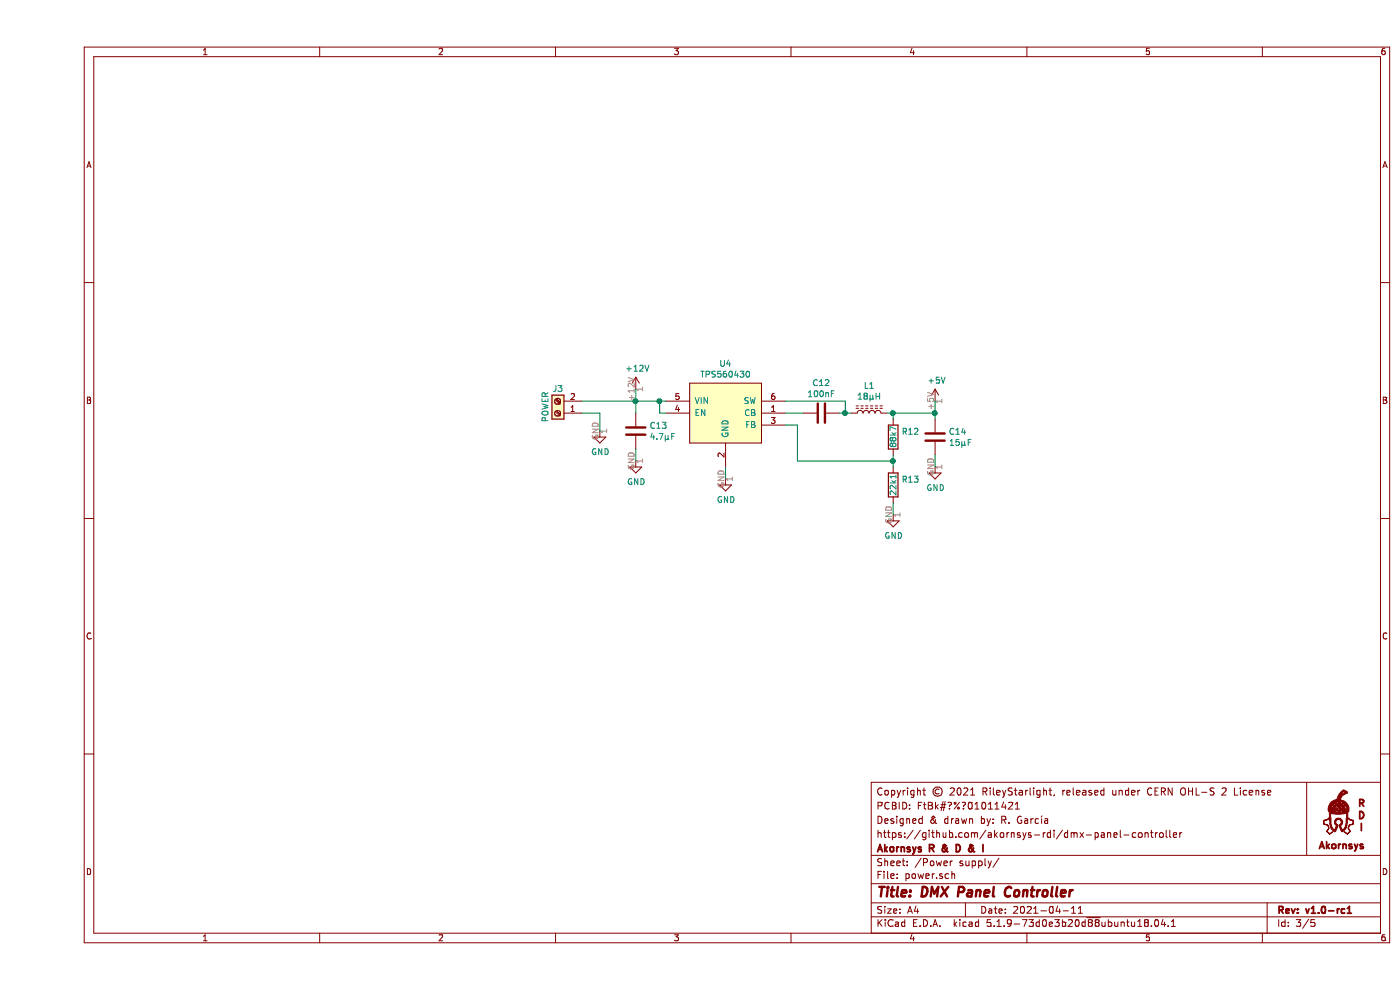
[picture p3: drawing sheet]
EESchema Schematic File Version 4
EELAYER 30 0
EELAYER END
$Descr A4 11693 8268
encoding utf-8
Sheet 3 5
Title "DMX Panel Controller"
Date "2021-04-11"
Rev "v1.0-rc1"
Comp "Akornsys R & D & I"
Comment1 "https://github.com/akornsys-rdi/dmx-panel-controller"
Comment2 "Designed & drawn by: R. García"
Comment3 "PCBID: FtBk#?%?01011421"
Comment4 "Copyright © 2021 RileyStarlight, released under CERN OHL-S 2 License"
$EndDescr
$Comp
L Connector:Screw_Terminal_01x02 J3
U 1 1
P 4350 3450
F 0 "J3" H 4350 3250 50  0000 C CNN
F 1 "POWER" V 4450 3400 50  0000 C CNN
F 2 "TB006-508:TB006-508-02xx" H 4350 3450 50  0001 C CNN
F 3 "lib/datasheets/TB006-508.pdf" H 4350 3450 50  0001 C CNN
F 4 "CUI Devices" H 4350 3450 50  0001 C CNN "Manufacturer"
F 5 "TB006-508-02BE" H 4350 3450 50  0001 C CNN "Manufacturer Part Number"
	1    4350 3450
	-1   0    0    1   
$EndComp
$Comp
L TPS560430:TPS560430 U4
U 1 1
P 5750 3450
F 0 "U4" H 5750 3865 50  0000 C CNN
F 1 "TPS560430" H 5750 3774 50  0000 C CNN
F 2 "Package_TO_SOT_SMD:SOT-23-6" H 5750 3450 50  0001 C CNN
F 3 "lib/datasheets/TPS560430.pdf" H 5750 3450 50  0001 C CNN
F 4 "Texas Instruments" H 5750 3450 50  0001 C CNN "Manufacturer"
F 5 "TPS560430XDBVR" H 5750 3450 50  0001 C CNN "Manufacturer Part Number"
	1    5750 3450
	1    0    0    -1  
$EndComp
$Comp
L Device:R R12
U 1 1
P 7150 3650
F 0 "R12" H 7220 3696 50  0000 L CNN
F 1 "88k7" V 7150 3650 50  0000 C CNN
F 2 "Resistor_SMD:R_0805_2012Metric" V 7080 3650 50  0001 C CNN
F 3 "~" H 7150 3650 50  0001 C CNN
F 4 "Yageo" H 7150 3650 50  0001 C CNN "Manufacturer"
F 5 "RC0805FR-0788K7L" H 7150 3650 50  0001 C CNN "Manufacturer Part Number"
	1    7150 3650
	1    0    0    -1  
$EndComp
$Comp
L Device:L_Core_Ferrite L1
U 1 1
P 6950 3450
F 0 "L1" V 7175 3450 50  0000 C CNN
F 1 "18µH" V 7084 3450 50  0000 C CNN
F 2 "SRN5020:SRN5020" H 6950 3450 50  0001 C CNN
F 3 "lib/datasheets/SRN5020TA.pdf" H 6950 3450 50  0001 C CNN
F 4 "Bourns" H 6950 3450 50  0001 C CNN "Manufacturer"
F 5 "SRN5020TA-180M" H 6950 3450 50  0001 C CNN "Manufacturer Part Number"
	1    6950 3450
	0    -1   -1   0   
$EndComp
$Comp
L Device:C C12
U 1 1
P 6550 3450
F 0 "C12" V 6298 3450 50  0000 C CNN
F 1 "100nF" V 6389 3450 50  0000 C CNN
F 2 "Capacitor_SMD:C_0805_2012Metric" H 6588 3300 50  0001 C CNN
F 3 "~" H 6550 3450 50  0001 C CNN
F 4 "Kemet" H 6550 3450 50  0001 C CNN "Manufacturer"
F 5 "C0805C104M3RACTU" H 6550 3450 50  0001 C CNN "Manufacturer Part Number"
	1    6550 3450
	0    1    1    0   
$EndComp
$Comp
L Device:C C13
U 1 1
P 5000 3600
F 0 "C13" H 5115 3646 50  0000 L CNN
F 1 "4.7µF" H 5115 3555 50  0000 L CNN
F 2 "Capacitor_SMD:C_0805_2012Metric" H 5038 3450 50  0001 C CNN
F 3 "~" H 5000 3600 50  0001 C CNN
F 4 "Murata Electronics" H 5000 3600 50  0001 C CNN "Manufacturer"
F 5 "GRM219R6YA475MA73D" H 5000 3600 50  0001 C CNN "Manufacturer Part Number"
	1    5000 3600
	1    0    0    -1  
$EndComp
$Comp
L Device:C C14
U 1 1
P 7500 3650
F 0 "C14" H 7615 3696 50  0000 L CNN
F 1 "15µF" H 7615 3605 50  0000 L CNN
F 2 "Capacitor_SMD:C_1206_3216Metric" H 7538 3500 50  0001 C CNN
F 3 "~" H 7500 3650 50  0001 C CNN
F 4 "Murata Electronics" H 7500 3650 50  0001 C CNN "Manufacturer"
F 5 "GRT31CR60J156KE01L" H 7500 3650 50  0001 C CNN "Manufacturer Part Number"
	1    7500 3650
	1    0    0    -1  
$EndComp
$Comp
L Device:R R13
U 1 1
P 7150 4050
F 0 "R13" H 7220 4096 50  0000 L CNN
F 1 "22k1" V 7150 4050 50  0000 C CNN
F 2 "Resistor_SMD:R_0805_2012Metric" V 7080 4050 50  0001 C CNN
F 3 "~" H 7150 4050 50  0001 C CNN
F 4 "Yageo" H 7150 4050 50  0001 C CNN "Manufacturer"
F 5 "RC0805FR-0722K1L" H 7150 4050 50  0001 C CNN "Manufacturer Part Number"
	1    7150 4050
	1    0    0    -1  
$EndComp
$Comp
L power:+5V #PWR035
U 1 1
P 7500 3350
F 0 "#PWR035" H 7500 3200 50  0001 C CNN
F 1 "+5V" H 7515 3523 50  0000 C CNN
F 2 "" H 7500 3350 50  0001 C CNN
F 3 "" H 7500 3350 50  0001 C CNN
	1    7500 3350
	1    0    0    -1  
$EndComp
Wire Wire Line
	5000 3450 5000 3350
Wire Wire Line
	5200 3350 5200 3450
$Comp
L power:GND #PWR037
U 1 1
P 5000 3850
F 0 "#PWR037" H 5000 3600 50  0001 C CNN
F 1 "GND" H 5005 3677 50  0000 C CNN
F 2 "" H 5000 3850 50  0001 C CNN
F 3 "" H 5000 3850 50  0001 C CNN
	1    5000 3850
	1    0    0    -1  
$EndComp
$Comp
L power:GND #PWR036
U 1 1
P 4700 3600
F 0 "#PWR036" H 4700 3350 50  0001 C CNN
F 1 "GND" H 4705 3427 50  0000 C CNN
F 2 "" H 4700 3600 50  0001 C CNN
F 3 "" H 4700 3600 50  0001 C CNN
	1    4700 3600
	1    0    0    -1  
$EndComp
Wire Wire Line
	5000 3850 5000 3750
Wire Wire Line
	4550 3450 4700 3450
Wire Wire Line
	4700 3450 4700 3600
Wire Wire Line
	4550 3350 5000 3350
Connection ~ 5000 3350
Wire Wire Line
	5250 3450 5200 3450
Wire Wire Line
	5250 3350 5200 3350
Wire Wire Line
	6250 3450 6400 3450
Wire Wire Line
	6250 3350 6750 3350
Wire Wire Line
	6750 3350 6750 3450
Wire Wire Line
	6750 3450 6700 3450
Wire Wire Line
	6800 3450 6750 3450
Connection ~ 6750 3450
Wire Wire Line
	7100 3450 7150 3450
Wire Wire Line
	7150 3450 7150 3500
Wire Wire Line
	7500 3500 7500 3450
Wire Wire Line
	7500 3450 7150 3450
Connection ~ 7150 3450
Wire Wire Line
	7150 3800 7150 3850
Wire Wire Line
	6250 3550 6350 3550
Wire Wire Line
	6350 3550 6350 3850
Wire Wire Line
	6350 3850 7150 3850
Connection ~ 7150 3850
Wire Wire Line
	7150 3850 7150 3900
$Comp
L power:GND #PWR040
U 1 1
P 7150 4300
F 0 "#PWR040" H 7150 4050 50  0001 C CNN
F 1 "GND" H 7155 4127 50  0000 C CNN
F 2 "" H 7150 4300 50  0001 C CNN
F 3 "" H 7150 4300 50  0001 C CNN
	1    7150 4300
	1    0    0    -1  
$EndComp
$Comp
L power:GND #PWR038
U 1 1
P 7500 3900
F 0 "#PWR038" H 7500 3650 50  0001 C CNN
F 1 "GND" H 7505 3727 50  0000 C CNN
F 2 "" H 7500 3900 50  0001 C CNN
F 3 "" H 7500 3900 50  0001 C CNN
	1    7500 3900
	1    0    0    -1  
$EndComp
Wire Wire Line
	7500 3800 7500 3900
Wire Wire Line
	7150 4200 7150 4300
$Comp
L power:GND #PWR039
U 1 1
P 5750 4000
F 0 "#PWR039" H 5750 3750 50  0001 C CNN
F 1 "GND" H 5755 3827 50  0000 C CNN
F 2 "" H 5750 4000 50  0001 C CNN
F 3 "" H 5750 4000 50  0001 C CNN
	1    5750 4000
	1    0    0    -1  
$EndComp
Wire Wire Line
	5750 4000 5750 3900
Wire Wire Line
	7500 3350 7500 3450
Connection ~ 7500 3450
Wire Wire Line
	5000 3250 5000 3350
Wire Wire Line
	5000 3350 5200 3350
Connection ~ 5200 3350
$Comp
L power:+12V #PWR034
U 1 1
P 5000 3250
F 0 "#PWR034" H 5000 3100 50  0001 C CNN
F 1 "+12V" H 5015 3423 50  0000 C CNN
F 2 "" H 5000 3250 50  0001 C CNN
F 3 "" H 5000 3250 50  0001 C CNN
	1    5000 3250
	1    0    0    -1  
$EndComp
$EndSCHEMATC
